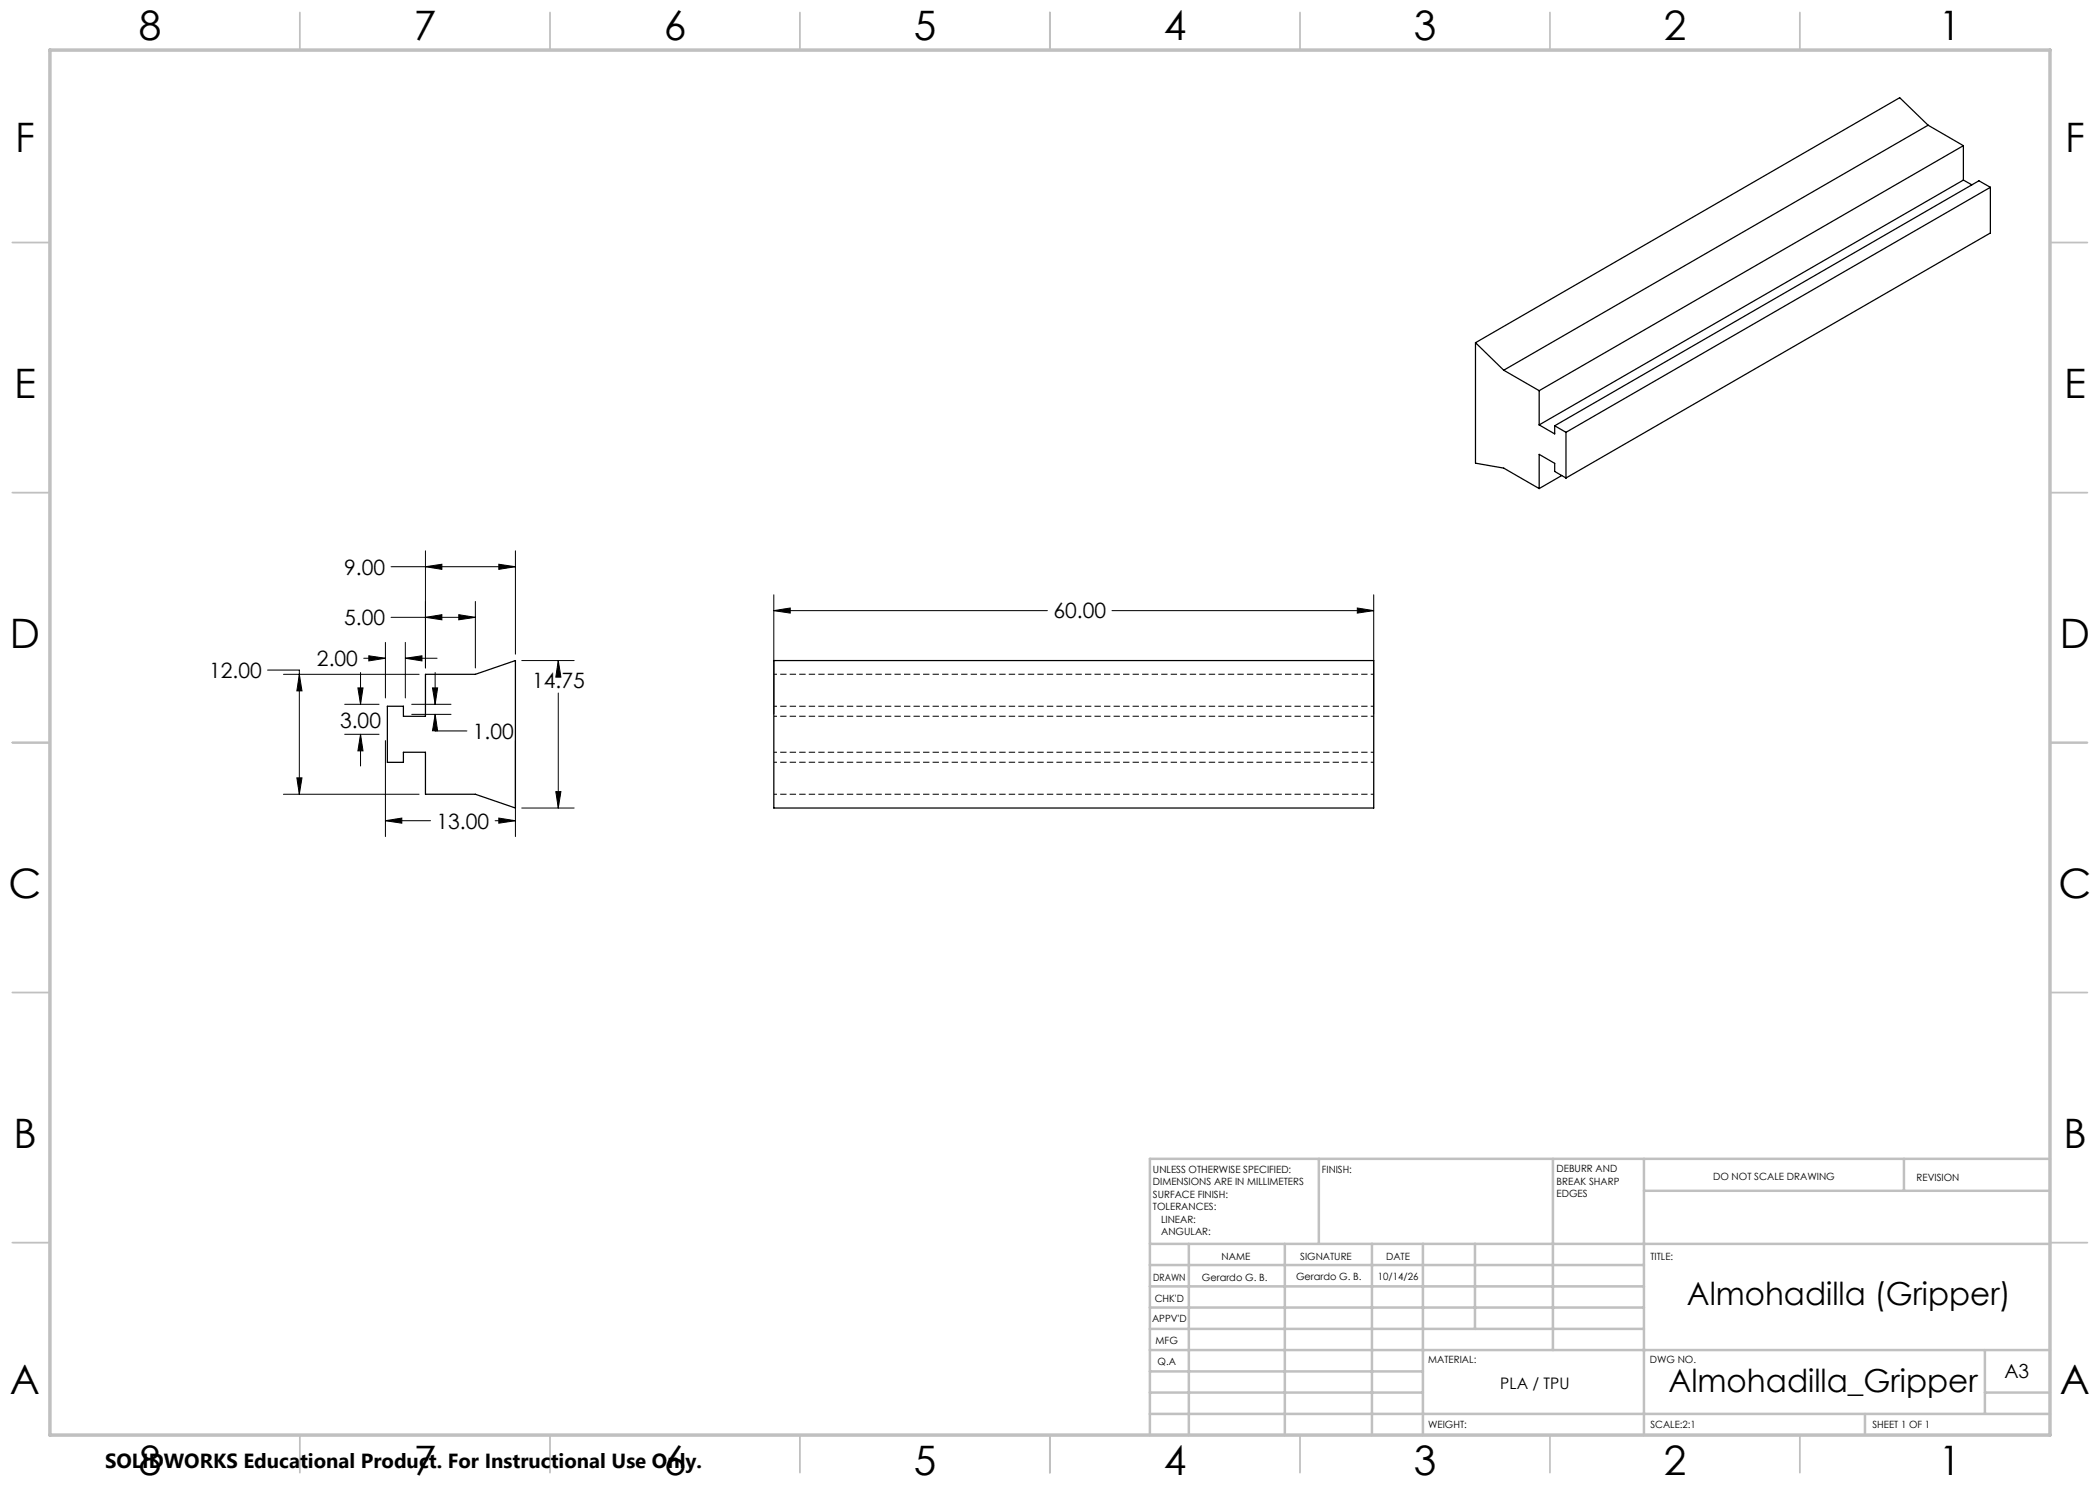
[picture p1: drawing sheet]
<svg xmlns="http://www.w3.org/2000/svg" width="420mm" height="297mm" viewBox="0 0 420 297" stroke-linecap="round" stroke-linejoin="round" font-family="sans-serif">
<g fill="none" stroke="#000" stroke-width=".25">
<path d="M385.6 25l-84.9 49M385.6 25l7.1 4.1M385.6 25l-5.7-5.5-84.8 49M392.7 29.1l-84.9 49M392.7 36l-84.9 49M392.7 29.1v6.9M392.7 36l1.7 1M398.1 37.5v9.1l-84.9 49M398.1 37.5l-84.9 49M398.1 37.5l-2.3-1.3-84.9 49M295.1 68.5v24.1l5.6 1 7.1 4.1M295.1 68.5l5.6 5.5"/>
<path d="M300.7 74l7.1 4.1M307.8 78.1v6.9M307.8 85l3.1 1.8v-1.6M310.9 85.2l2.3 1.3M312.3 95.1l-4.5 2.6M313.2 95.6l-2.3-1.3v-1.6l-3.1-1.8v6.8M313.2 86.5v9.1M154.8 132.1h119.9v29.5h-119.9zM77.5 141.2h3.2v2.1h4.4v-8.4h10l8-2.8v29.5l-8-2.7h-10v-8.4h-4.4v2h-3.2z"/>
</g>
<path d="M274.8 134.8h-120M274.8 158.8h-120M274.8 143.2h-120M274.8 150.4h-120M274.8 141.2h-120M274.8 152.4h-120" fill="none" stroke="#000" stroke-width=".2" stroke-dasharray="1.3 .6" stroke-dashoffset=".6" stroke-linecap="butt"/>
<g fill="none" stroke="#000" stroke-width=".2">
<path d="M78.2 113.3h24.9M85.1 113.3l3.3-.4v1zM85.1 110.2v23.4M99.8 112.9l3.3 .4-3.3 .6zM103.1 110.2v20.6M154.8 119v23.8M274.7 119v23.8M53.5 134h6.4v24.9M56.7 134.9h27.1M59.9 134.9l.5 3.3h-1zM71.6 137.6h1l-.5 3.3zM72.1 134.5v6.4"/>
<path d="M72.7 131.7h4.4M73.8 131.2l3.3 .5-3.3 .5zM77.1 128.5v11.1M78.2 123.5h16.9M81.1 131.7l3.3-.5v1zM81.1 128.5v11.1M81.1 131.7h6.3M85.1 123.5l3.3-.6v1.1zM86.5 137.6h1l-.5 3.3zM87 134.5v6.4M91.8 122.9l3.3 .6-3.3 .5zM95.1 120.3v13.3"/>
<path d="M104.4 132.1h10.4M111.7 132.1l.5 3.3h-1zM111.7 132.1v1.5M111.7 138.6v23M154.8 122.1l3.2-.5v1zM154.8 122.1h54.7M222.4 122.1h52.3M271.5 121.6l3.2 .5-3.2 .5zM56.7 158.9h27.1M59.4 155.6h1l-.5 3.3zM68.9 140.9h6.9M68.9 146.9h6.9"/>
<path d="M72.1 146.9l.5 3.3h-1zM72.1 146.9v6.3M77.1 148.1v19.2M82.3 140.9h7.9M82.3 142.9h7.9M87 142.9l.5 3.3h-1zM87 142.9v3.3h6.4M103.1 148.1v19.2M111.2 158.3h1l-.5 3.3zM77.1 164.1l3.3-.5v1zM77.1 164.1h9M99 164.1h4.1"/>
<path d="M99.8 163.6l3.3 .5-3.3 .5zM104.4 161.6h10.4"/>
</g>
<g fill="none" stroke="#c0c0c0" stroke-width=".35">
<path d="M60 2.5v7.5M110 2.5v7.5M160 2.5v7.5M210 2.5v7.5M260 2.5v7.5M310 2.5v7.5M360 2.5v7.5M2.5 48.5h7.5M410 48.5h7.5M2.5 98.5h7.5M410 98.5h7.5M2.5 148.5h7.5"/>
<path d="M410 148.5h7.5M2.5 198.5h7.5M410 198.5h7.5M2.5 248.5h7.5M410 248.5h7.5M60 287v7.5M110 287v7.5M160 287v7.5M210 287v7.5M260 287v7.5M310 287v7.5M360 287v7.5"/>
</g>
<g fill="none" stroke="#c0c0c0" stroke-width=".5">
<path d="M263.8 231.8v17M310.6 231.8v38.2M328.8 231.8v55.2M328.8 238.2h81.2M380.8 231.8v6.4M410 231.8h-180v55.2M230 248.8h180M230 257.3h98.8M230 253h98.8M237.8 248.8v38.2M257 248.8v38.2M274.4 248.8v38.2"/>
<path d="M284.6 248.8v38.2M295 248.8v17M230 265.8h98.8M230 261.5h98.8M230 278.5h54.6M230 274.3h54.6M230 270h180M397 278.5h13M397 270v12.8M230 282.8h180M373 282.8v4.2"/>
</g>
<path d="M10 10h400v277h-400z" fill="none" stroke="#c0c0c0" stroke-width=".7"/>
<g fill="#000">
<path d="M85.1 113.3l3.3-.4v1zM99.8 112.9l3.3 .4-3.3 .6zM59.9 134.9l.5 3.3h-1zM73.8 131.2l3.3 .5-3.3 .5zM81.1 131.7l3.3-.5v1zM85.1 123.5l3.3-.6v1.1zM91.8 122.9l3.3 .6-3.3 .5zM111.7 132.1l.5 3.3h-1zM154.8 122.1l3.2-.5v1zM271.5 121.6l3.2 .5-3.2 .5zM59.4 155.6h1l-.5 3.3zM71.6 137.6h1l-.5 3.3z"/>
<path d="M72.1 146.9l.5 3.3h-1zM86.5 137.6h1l-.5 3.3zM87 142.9l.5 3.3h-1zM77.1 164.1l3.3-.5v1zM99.8 163.6l3.3 .5-3.3 .5zM111.2 158.3h1l-.5 3.3z"/>
</g>
<g font-size="8.1">
<text x="27.7" y="8">8</text>
<text x="82.7" y="8">7</text>
<text x="132.7" y="8">6</text>
<text x="182.7" y="8">5</text>
<text x="232.7" y="8">4</text>
<text x="282.7" y="8">3</text>
<text x="332.7" y="8">2</text>
<text x="387.7" y="8">1</text>
<text x="3" y="30.4">F</text>
<text x="413" y="30.4">F</text>
<text x="2.8" y="79.6">E</text>
<text x="412.8" y="79.6">E</text>
<text x="2" y="129.6">D</text>
<text x="412" y="129.6">D</text>
<text x="1.7" y="179.6">C</text>
<text x="411.7" y="179.6">C</text>
<text x="2.7" y="229.6">B</text>
<text x="412.7" y="229.6">B</text>
<text x="2" y="278.9">A</text>
<text x="412" y="278.9">A</text>
<text x="27.7" y="295">8</text>
<text x="82.7" y="295">7</text>
<text x="132.7" y="295">6</text>
<text x="182.7" y="295">5</text>
<text x="232.7" y="295">4</text>
<text x="282.7" y="295">3</text>
<text x="332.7" y="295">2</text>
<text x="387.7" y="295">1</text>
</g>
<g font-size="6.3">
<text x="337.4" y="261">Almohadilla (Gripper)</text>
<text x="333.7" y="278.4">Almohadilla_Gripper</text>
</g>
<g font-size="4.2">
<text x="68.8" y="114.9">9.00</text>
<text x="68.8" y="125">5.00</text>
<text x="210.7" y="123.7">60.00</text>
<text x="41.8" y="135.6">12.00</text>
<text x="63.4" y="133.2">2.00</text>
<text x="106.4" y="137.7">14.75</text>
<text x="68" y="145.5">3.00</text>
<text x="94.6" y="147.8">1.00</text>
<text x="87.3" y="165.7">13.00</text>
</g>
<text font-size="4.1" x="21" y="293.7">SOLIDWORKS Educational Product. For Instructional Use Only.</text>
<text font-size="3.9" x="400.9" y="275.5">A3</text>
<text font-size="3.2" x="300.1" y="277.9">PLA / TPU</text>
<g font-size="2">
<text x="230.6" y="234.6">UNLESS OTHERWISE SPECIFIED:</text>
<text x="230.6" y="237.1">DIMENSIONS ARE IN MILLIMETERS</text>
<text x="230.6" y="239.6">SURFACE FINISH:</text>
<text x="264.4" y="234.6">FINISH:</text>
<text x="311.3" y="234.5">DEBURR AND</text>
<text x="311.3" y="237">BREAK SHARP</text>
<text x="311.3" y="239.5">EDGES</text>
<text x="342.6" y="236">DO NOT SCALE DRAWING</text>
<text x="383.3" y="236.2">REVISION</text>
<text x="230.6" y="242.1">TOLERANCES:</text>
<text x="232.2" y="244.6">LINEAR:</text>
<text x="232.2" y="247.1">ANGULAR:</text>
<text x="244.3" y="252">NAME</text>
<text x="260" y="251.9">SIGNATURE</text>
<text x="277.2" y="251.9">DATE</text>
<text x="330.1" y="251.9">TITLE:</text>
<text x="230.6" y="256.1">DRAWN</text>
<text x="240.4" y="256.1">Gerardo G. B.</text>
<text x="259.2" y="255.9">Gerardo G. B.</text>
<text x="275.6" y="255.9">10/14/26</text>
<text x="230.9" y="260.3">CHK'D</text>
<text x="230.4" y="264.4">APPV'D</text>
<text x="231.1" y="268.8">MFG</text>
<text x="231.5" y="273">Q.A</text>
<text x="285.6" y="272.5">MATERIAL:</text>
<text x="330" y="272.5">DWG NO.</text>
<text x="285.6" y="285.5">WEIGHT:</text>
<text x="330.1" y="285.6">SCALE:2:1</text>
<text x="374.5" y="285.6">SHEET 1 OF 1</text>
</g>
</svg>
